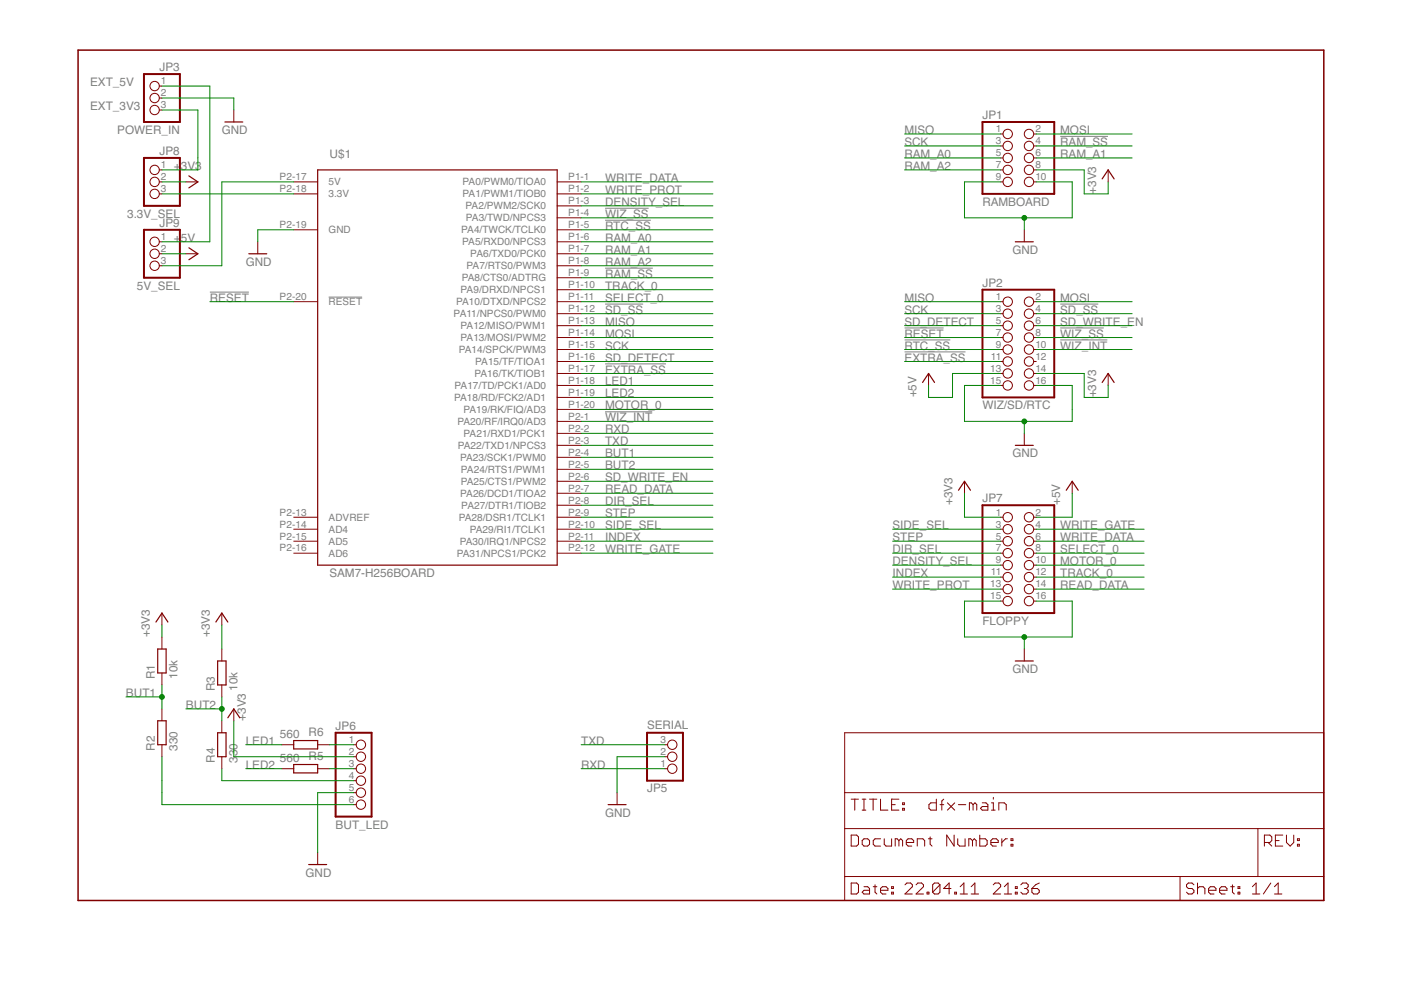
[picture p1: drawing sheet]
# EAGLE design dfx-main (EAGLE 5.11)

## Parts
JP1  RAMBOARD  PINHD-2X5  [2X05]
JP2  WIZ/SD/RTC  PINHD-2X8  [2X08]
JP3  POWER_IN  PINHD-1X3  [1X03]
JP5  SERIAL  PINHD-1X3  [1X03]
JP6  BUT_LED  PINHD-1X6  [1X06]
JP7  FLOPPY  PINHD-2X8  [2X08]
JP8  3.3V_SEL  PINHD-1X3  [1X03]
JP9  5V_SEL  PINHD-1X3  [1X03]
R1  10k  R-EU_R0805  [R0805]
R2  330  R-EU_R0805  [R0805]
R3  10k  R-EU_R0805  [R0805]
R4  330  R-EU_R0805  [R0805]
R5  560  R-EU_R0805  [R0805]
R6  560  R-EU_R0805  [R0805]
U$1  SAM7-H256BOARD  [SAM7-HXXX]

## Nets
!EXTRA_SS: JP2.11 U$1.P1-17(PA16/TK/TIOB1)
!RAM_SS: JP1.4 U$1.P1-9(PA8/CTS0/ADTRG)
!RESET: JP2.7 U$1.P2-20(!RESET)
!RTC_SS: JP2.9 U$1.P1-5(PA4/TWCK/TCLK0)
!SD_SS: JP2.4 U$1.P1-12(PA11/NPCS0/PWM0)
!WIZ_INT: JP2.10 U$1.P2-1(PA20/RF/IRQ0/AD3)
!WIZ_SS: JP2.8 U$1.P1-4(PA3/TWD/NPCS3)
+3V3 [POWER]: JP1.8 JP2.14 JP6.2 JP7.1 JP8.2 R1.2 R3.2
+5V [POWER]: JP2.13 JP7.2 JP9.2
BUT1: R1.1 R2.2 U$1.P2-4(PA23/SCK1/PWM0)
BUT2: R3.1 R4.2 U$1.P2-5(PA24/RTS1/PWM1)
DENSITY_SEL: JP7.9 U$1.P1-3(PA2/PWM2/SCK0)
DIR_SEL: JP7.7 U$1.P2-8(PA27/DTR1/TIOB2)
EXT_3V3 [POWER]: JP3.3 JP8.1
EXT_5V [POWER]: JP3.1 JP9.1
GND [POWER]: JP1.9 JP1.10 JP2.15 JP2.16 JP3.2 JP5.2 JP6.5 JP7.15 JP7.16 U$1.P2-19(GND)
INDEX: JP7.11 U$1.P2-11(PA30/IRQ1/NPCS2)
LED1: R6.2 U$1.P1-18(PA17/TD/PCK1/AD0)
LED2: R5.2 U$1.P1-19(PA18/RD/FCK2/AD1)
MISO: JP1.1 JP2.1 U$1.P1-13(PA12/MISO/PWM1)
MOSI: JP1.2 JP2.2 U$1.P1-14(PA13/MOSI/PWM2)
MOTOR_0: JP7.10 U$1.P1-20(PA19/RK/FIQ/AD3)
N$1 [POWER]: JP8.3 U$1.P2-18(3.3V)
N$3: JP6.6 R2.1
N$4: JP6.4 R4.1
N$5 [POWER]: JP9.3 U$1.P2-17(5V)
N$7: JP6.1 R6.1
N$8: JP6.3 R5.1
RAM_A0: JP1.5 U$1.P1-6(PA5/RXD0/NPCS3)
RAM_A1: JP1.6 U$1.P1-7(PA6/TXD0/PCK0)
RAM_A2: JP1.7 U$1.P1-8(PA7/RTS0/PWM3)
READ_DATA: JP7.14 U$1.P2-7(PA26/DCD1/TIOA2)
RXD: JP5.1 U$1.P2-2(PA21/RXD1/PCK1)
SCK: JP1.3 JP2.3 U$1.P1-15(PA14/SPCK/PWM3)
SD_DETECT: JP2.5 U$1.P1-16(PA15/TF/TIOA1)
SD_WRITE_EN: JP2.6 U$1.P2-6(PA25/CTS1/PWM2)
SELECT_0: JP7.8 U$1.P1-11(PA10/DTXD/NPCS2)
SIDE_SEL: JP7.3 U$1.P2-10(PA29/RI1/TCLK1)
STEP: JP7.5 U$1.P2-9(PA28/DSR1/TCLK1)
TRACK_0: JP7.12 U$1.P1-10(PA9/DRXD/NPCS1)
TXD: JP5.3 U$1.P2-3(PA22/TXD1/NPCS3)
WRITE_DATA: JP7.6 U$1.P1-1(PA0/PWM0/TIOA0)
WRITE_GATE: JP7.4 U$1.P2-12(PA31/NPCS1/PCK2)
WRITE_PROT: JP7.13 U$1.P1-2(PA1/PWM1/TIOB0)
Unconnected: JP2.12 U$1.P2-13(ADVREF) U$1.P2-14(AD4) U$1.P2-15(AD5) U$1.P2-16(AD6)
